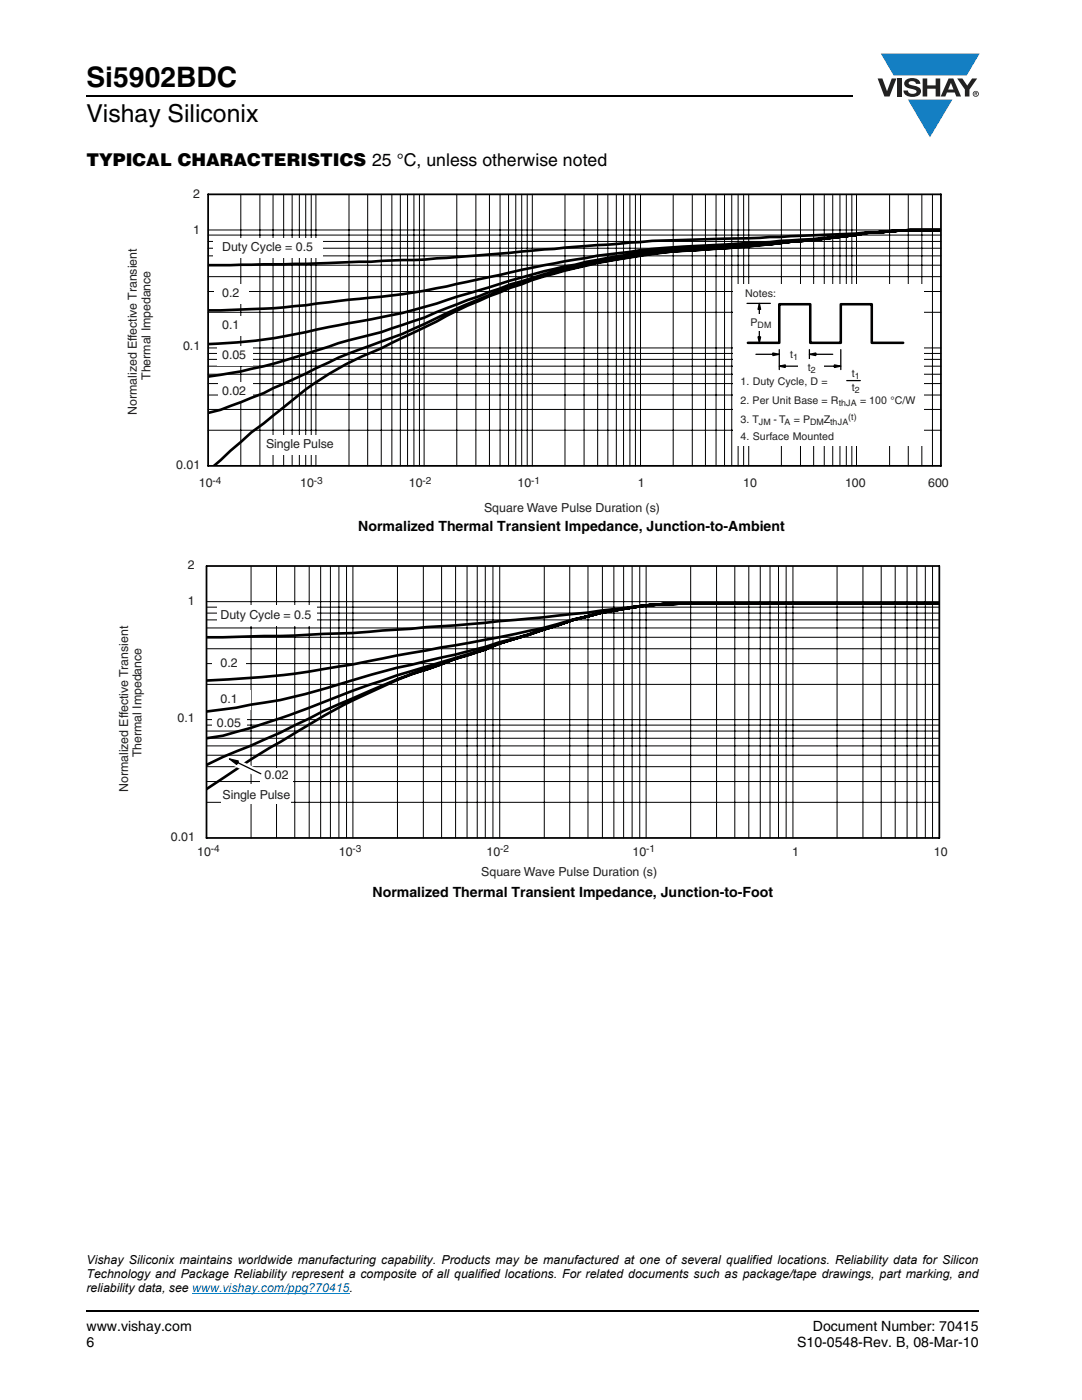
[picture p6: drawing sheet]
<svg xmlns="http://www.w3.org/2000/svg" width="216mm" height="279mm" viewBox="0 0 216 279" stroke-linecap="round" stroke-linejoin="round" font-family="sans-serif">
<path d="M17.1 18.9h.2v.3h-.2zM17.1 261.5h.2v.4h-.2z" fill="#000"/>
<path d="M17.3 19.1h152.9M17.3 261.7h178.1" fill="none" stroke="#000" stroke-width=".36"/>
<path d="M175.1 10.7h20.4v16.7h-20.4z" fill="#fff"/>
<g fill="#147fc3">
<path d="M175.8 10.7h19.7l-2.6 4.4h-3.8h-10.8z"/>
<path d="M181.2 19.9h8.8l-4.4 7.5z"/>
</g>
<g fill="#231f20">
<path d="M175.1 15.7h1l.9 2.5 .9-2.5h1l-1.4 3.6h-1z"/>
<path d="M179 15.7h.9v3.6h-.9z"/>
<path d="M180.8 16a2.1 2.1 0 0 1 2.7 .3l.1 .4h-.8a.79 .79 0 0 0-.7-.5 .79 .79 0 0 0-.8 .4l.2 .3 1 .2a1.08 1.08 0 0 1 1.3 1.1 1.08 1.08 0 0 1-1.1 1.1 1.73 1.73 0 0 1-2.4-1.2h.9a.96 .96 0 0 0 .8 .6 .96 .96 0 0 0 .9-.4 1.31 1.31 0 0 0-1.2-.6 1.03 1.03 0 0 1-1.1-.6 1.03 1.03 0 0 1 .2-1.1z"/>
<path d="M184.1 15.7h.9v1.3h1.7v-1.3h.9v3.6h-.9v-1.6h-1.7v1.6h-.9z"/>
<path d="M191 15.7h1l1 1.4 1-1.4h1l-1.6 2.2v1.4h-.9v-1.4z"/>
<path d="M189.7 16.5l.6 1.4h-1.1zM189.3 15.7l-1.6 3.6h.9l.4-.8h1.5l.3 .8h1l-1.6-3.6z"/>
<path d="M194.2 18.7a.5 .5 0 0 1 1 0 .5 .5 0 0 1-1 0zM194.1 18.7a.6 .6 0 0 0 1.2 0 .6 .6 0 0 0-1.2 0z"/>
<path d="M194.6 18.5h.2v.2h-.2zM194.5 18.4v.7h.1v-.3l.4 .3-.2-.3 .2-.2-.1-.2z"/>
</g>
<path d="M38.4 258.2h31.3" fill="none" stroke="#007ec4" stroke-width=".2"/>
<path d="M25.2 37.3h164.1v65.5h-164.1z" fill="#fff"/>
<g fill="none" stroke="#000" stroke-width=".2">
<path d="M48 38.8v54.2M51.9 38.8v54.2M54.5 38.8v54.2M56.6 38.8v54.2M58.3 38.8v54.2M59.7 38.8v54.2M61 38.8v54.2M62.1 38.8v54.2M63 38.8v54.2M69.6 38.8v54.2M73.4 38.8v54.2M76.1 38.8v54.2"/>
<path d="M78.2 38.8v54.2M79.9 38.8v54.2M81.3 38.8v54.2M82.6 38.8v54.2M83.7 38.8v54.2M84.6 38.8v54.2M91.1 38.8v54.2M95 38.8v54.2M97.7 38.8v54.2M99.8 38.8v54.2M101.5 38.8v54.2M102.9 38.8v54.2"/>
<path d="M104.1 38.8v54.2M105.2 38.8v54.2M106.2 38.8v54.2M112.7 38.8v54.2M116.5 38.8v54.2M119.3 38.8v54.2M121.3 38.8v54.2M123 38.8v54.2M124.4 38.8v54.2M125.7 38.8v54.2M126.8 38.8v54.2M127.8 38.8v54.2"/>
<path d="M134.3 38.8v54.2M138.1 38.8v54.2M140.8 38.8v54.2M142.9 38.8v54.2M144.6 38.8v54.2M146 38.8v54.2M147.3 38.8v54.2M148.4 38.8v54.2M149.4 38.8v54.2M155.9 38.8v54.2M159.7 38.8v54.2M162.4 38.8v54.2"/>
<path d="M164.5 38.8v54.2M166.2 38.8v54.2M167.6 38.8v54.2M168.9 38.8v54.2M170 38.8v54.2M170.9 38.8v54.2M177.5 38.8v54.2M181.2 38.8v54.2M183.9 38.8v54.2M186.1 38.8v54.2M41.5 49.5h146.3M41.5 48.2h146.3"/>
<path d="M41.5 51.1h146.3M41.5 58.2h146.3M41.5 55.2h146.3M41.5 52.9h146.3M41.5 46.9h146.3M41.5 45.9h146.3M41.5 69.4h146.3M41.5 78.8h146.3M41.5 76.5h146.3M41.5 74.7h146.3M41.5 73.1h146.3M41.5 71.7h146.3"/>
<path d="M41.5 70.5h146.3M41.5 62.3h146.3M41.5 85.9h146.3M41.5 81.7h146.3"/>
</g>
<g fill="#fff">
<path d="M42.6 47.6h21.8v3.8h-21.8z"/>
<path d="M42.6 56.7h7v3.8h-7z"/>
<path d="M42.6 63.2h6.4v3.8h-6.4z"/>
<path d="M43.4 69.2h7v3.8h-7z"/>
<path d="M43.5 76.3h6.9v3.8h-6.9z"/>
<path d="M52.5 86.9h15.4v3.8h-15.4z"/>
<path d="M146.3 56.7h38v32.2h-38z"/>
</g>
<g fill="none" stroke="#000" stroke-width=".25">
<path d="M149.1 60.5h4.6M150.8 70.7h3.8M154.2 70.5l1.3 .2-1.3 .3zM155.5 73.1l1.2-.3v.5zM155.5 69.8v4M156.3 73.1h3.8M161.5 70.7l1.3-.2v.5zM161.5 69.8v1.9M162.4 70.7h3.8M163.1 73.1h3.7M166.5 72.8l1.3 .3-1.3 .2zM167.8 69.8v4"/>
<path d="M169 76h2.7"/>
</g>
<path d="M154.2 70.5l1.3 .2-1.3 .3zM155.5 73.1l1.2-.3v.5zM161.5 70.7l1.3-.2v.5zM166.5 72.8l1.3 .3-1.3 .2z" fill="#000"/>
<g fill="#fff">
<path d="M156 69.1h5v3.4h-5z"/>
<path d="M159.4 71.7h5v3.5h-5z"/>
</g>
<path d="M151.3 67.2h.5l-.3 1.2zM151.5 60.5l.3 1.2h-.5z" fill="#000"/>
<path d="M151.3 67.2h.5l-.3 1.2zM151.5 60.5l.3 1.2h-.5zM151.5 61.4v6.2" fill="none" stroke="#000" stroke-width=".25"/>
<path d="M148 62.7h7.6v3.4h-7.6z" fill="#fff"/>
<path d="M149.2 68.4h6.3v-7.7h6.2v7.7h6.1v-7.7h6.2v7.7h6.2" fill="none" stroke="#000" stroke-width=".51"/>
<path d="M187.7 45.9a210.3 210.3 0 0 0-17 .7l-19 .9-6.6 .1a393.5 393.5 0 0 0-28 1.5l-8.5 .7a473.9 473.9 0 0 1-41.1 2.6l-6.5 .3-19.4 .2M187.7 45.9a122.4 122.4 0 0 0-14.5 .5 61.5 61.5 0 0 1-9 1.1l-10.6 .8-7 .4a223.5 223.5 0 0 0-42.5 5.2l-6.5 1.4a183 183 0 0 1-25.9 4.3l-4.2 .5a165 165 0 0 1-25.9 1.8M187.7 45.9a122.4 122.4 0 0 0-14.5 .5 258.5 258.5 0 0 1-26 2.6l-4.5 .3a138 138 0 0 0-27.9 3.5 155.5 155.5 0 0 0-19.2 5.1l-4.5 1.3a114.7 114.7 0 0 1-21.5 5.3l-4 .8a115.5 115.5 0 0 1-16.4 2.9l-7.6 .5M187.7 45.9a122.4 122.4 0 0 0-14.5 .5l-2.5 .5a531.8 531.8 0 0 1-36.6 3.1 146.9 146.9 0 0 0-21.5 3.6l-10.8 3.2-8.5 3.1-8.6 3.5-8.6 2.9a96.3 96.3 0 0 0-12.9 3.6 104.3 104.3 0 0 1-21.6 5.2M187.7 45.9a122.4 122.4 0 0 0-14.5 .5 497.7 497.7 0 0 1-40.3 3.9 128.3 128.3 0 0 0-38.5 9.9l-3.6 1.6a158.6 158.6 0 0 1-21.2 8.7l-2.1 .9-14.9 7.1-8.6 3.3-2.4 .6M187.7 45.9a122.4 122.4 0 0 0-14.5 .5 450.1 450.1 0 0 1-37.7 3.7 146.9 146.9 0 0 0-29.3 5.8l-4.4 1.5-6.2 2.7a64.7 64.7 0 0 0-8.5 4.1l-11 5.3a64 64 0 0 0-15.1 8.2l-8.4 6.8-2.4 1.8-7.4 6.6" fill="none" stroke="#000" stroke-width=".53"/>
<path d="M41.5 38.8h146.3v54.2h-146.3z" fill="none" stroke="#000" stroke-width=".35"/>
<path d="M23.4 111.5h165.7v63.8h-165.7z" fill="#fff"/>
<g fill="none" stroke="#000" stroke-width=".2">
<path d="M50.1 113v54.2M55.2 113v54.2M58.8 113v54.2M61.7 113v54.2M64 113v54.2M65.9 113v54.2M67.6 113v54.2M69.1 113v54.2M70.4 113v54.2M79.3 113v54.2M84.5 113v54.2M88.1 113v54.2"/>
<path d="M90.9 113v54.2M93.2 113v54.2M95.2 113v54.2M96.8 113v54.2M98.4 113v54.2M99.7 113v54.2M108.6 113v54.2M113.7 113v54.2M117.3 113v54.2M120.2 113v54.2M122.5 113v54.2M124.4 113v54.2"/>
<path d="M126.1 113v54.2M127.7 113v54.2M128.9 113v54.2M137.8 113v54.2M143 113v54.2M146.6 113v54.2M149.4 113v54.2M151.7 113v54.2M153.6 113v54.2M155.3 113v54.2M156.9 113v54.2M158.2 113v54.2"/>
<path d="M167 113v54.2M172.2 113v54.2M175.8 113v54.2M178.6 113v54.2M181 113v54.2M182.9 113v54.2M184.6 113v54.2M186.1 113v54.2M41.2 123.7h146.2M41.2 122.4h146.2M41.2 125.3h146.2M41.2 136.6h146.2"/>
<path d="M41.2 132.4h146.2M41.2 129.5h146.2M41.2 127.2h146.2M41.2 121.2h146.2M41.2 120.1h146.2M41.2 143.6h146.2M41.2 156h146.2M41.2 153h146.2M41.2 150.7h146.2M41.2 148.9h146.2M41.2 147.3h146.2M41.2 145.9h146.2"/>
<path d="M41.2 144.7h146.2M41.2 160.1h146.2"/>
</g>
<g fill="#fff">
<path d="M42.3 130.7h6.7v3.8h-6.7z"/>
<path d="M42.3 137.8h7.7v3.8h-7.7z"/>
<path d="M42.3 142.5h6.9v3.1h-6.9z"/>
<path d="M51.8 153.2h6.6v3.2h-6.6z"/>
<path d="M44.2 156.7h13.9v3.8h-13.9z"/>
<path d="M43.3 120.7h19.9v4.2h-19.9z"/>
</g>
<path d="M187.3 120.4h-49.7a137.6 137.6 0 0 0-20.4 1.9l-20.5 2-17.6 1.4a491.4 491.4 0 0 1-32 1.4l-5.9 .1M187.3 120.4h-49.7a74.7 74.7 0 0 0-20.4 2.6l-2.8 .6a171.7 171.7 0 0 1-17.7 4.1l-14.7 2.6a344.8 344.8 0 0 1-27.3 4.6l-13.5 .9M187.3 120.4h-49.7a81.7 81.7 0 0 0-26.4 4.4l-14.5 4.3-5.9 1.6a322 322 0 0 0-29.4 7.7l-1.3 .3a64.7 64.7 0 0 1-10.2 1.9l-2.8 .6-5.9 .8M187.3 120.4h-49.7a81.7 81.7 0 0 0-26.4 4.4l-11.6 3.7-2.9 1.1-4.9 1.4a303.2 303.2 0 0 0-32.3 11.1l-9.6 3.2-5.4 1.5-3.3 .5M187.3 120.4h-49.7a81.7 81.7 0 0 0-26.4 4.4l-11.6 3.7-2.9 1.1a117.5 117.5 0 0 0-11.6 4 110.4 110.4 0 0 0-14.7 5.8l-5.9 2.5-8.6 4.3-11.4 4.9-3.3 1.6M187.3 120.4h-49.7a81.7 81.7 0 0 0-26.4 4.4l-11.6 3.7-2.9 1.1a117.5 117.5 0 0 0-11.6 4 114.3 114.3 0 0 0-17 7.4l-4.5 2.5a333.6 333.6 0 0 0-19.1 11.8l-3.3 2.2" fill="none" stroke="#000" stroke-width=".53"/>
<path d="M45.9 150.9l6.7 3.1-.6 1.4-6.7-3.2z" fill="#fff"/>
<path d="M45.8 151.5l1.8 .4-.4 .7z" fill="#000"/>
<path d="M45.8 151.5l1.8 .4-.4 .7zM47.3 152.1l4.7 2.3" fill="none" stroke="#000" stroke-width=".25"/>
<path d="M41.2 113v54.2h146.2v-54.2M41.2 113h146.2" fill="none" stroke="#000" stroke-width=".35"/>
<text font-size="5.6" x="17.3" y="17.4">Si5902BDC</text>
<text font-size="4.9" x="17.3" y="24.4">Vishay Siliconix</text>
<text font-size="3.5" x="17.3" y="33">TYPICAL CHARACTERISTICS 25 °C, unless otherwise noted</text>
<g font-size="2.8">
<text x="71.5" y="106.1">Normalized Thermal Transient Impedance, Junction-to-Ambient</text>
<text x="74.3" y="179.1">Normalized Thermal Transient Impedance, Junction-to-Foot</text>
<text x="17.3" y="265.6">www.vishay.com</text>
<text x="17.3" y="268.8">6</text>
<text x="159" y="268.8">S10-0548-Rev. B, 08-Mar-10</text>
<text x="162.2" y="265.6">Document Number: 70415</text>
</g>
<g font-size="2.5" fill="#231f20">
<text x="38.6" y="39.5">2</text>
<text x="38.6" y="46.7">1</text>
<text x="44.3" y="50.1">Duty Cycle = 0.5</text>
<text x="44.3" y="59.3">0.2</text>
<text x="44.3" y="65.7">0.1</text>
<text x="36.5" y="69.9">0.1</text>
<text x="44.3" y="71.7">0.05</text>
<text x="30" y="75.8" transform="rotate(-90 30 75.8)">Thermal Impedance</text>
<text x="27.3" y="82.8" transform="rotate(-90 27.3 82.8)">Normalized Effective Transient</text>
<text x="44.3" y="78.8">0.02</text>
<text x="53.1" y="89.4">Single P</text>
<text x="62.1" y="89.4">u</text>
<text x="63.5" y="89.4">lse</text>
<text x="35.2" y="93.7">0.01</text>
<text x="39.7" y="97.2">10</text>
<text x="59.9" y="97.2">10</text>
<text x="81.6" y="97.2">10</text>
<text x="103.3" y="97.2">10</text>
<text x="127.3" y="97.2">1</text>
<text x="148.3" y="97.2">10</text>
<text x="168.6" y="97.2">100</text>
<text x="185.2" y="97.2">600</text>
<text x="96.6" y="102.2">Square Wave Pulse Duration (s)</text>
<text x="37.5" y="113.6">2</text>
<text x="37.5" y="120.8">1</text>
<text x="44" y="123.6">Duty Cycle = 0.5</text>
<text x="44" y="133.2">0.2</text>
<text x="44" y="140.3">0.1</text>
<text x="35.4" y="144.1">0.1</text>
<text x="43.3" y="145.1">0.05</text>
<text x="28.3" y="151.1" transform="rotate(-90 28.3 151.1)">Thermal Impedance</text>
<text x="52.8" y="155.5">0.02</text>
<text x="25.5" y="158.1" transform="rotate(-90 25.5 158.1)">Normalized Effective Transient</text>
<text x="44.4" y="159.5">Single Pulse</text>
<text x="34.1" y="167.8">0.01</text>
<text x="39.3" y="170.8">10</text>
<text x="67.6" y="170.8">10</text>
<text x="97.1" y="170.8">10</text>
<text x="126.2" y="170.8">10</text>
<text x="158.1" y="170.8">1</text>
<text x="186.3" y="170.8">10</text>
<text x="96" y="174.8">Square Wave Pulse Duration (s)</text>
</g>
<g font-size="2.5">
<text x="17.3" y="252.3">Vishay Siliconix maintains worldwide manufacturing capability. Products may be manufactured at one of several qualified locations. Reliability data for Silicon</text>
<text x="17.3" y="255.1">Technology and Package Reliability represent a composite of all qualified locations. For related documents such as package/tape drawings, part marking, and</text>
<text x="17.3" y="257.9">reliability data, see www.vishay.com/ppg?70415.</text>
</g>
<g font-size="2.1" fill="#231f20">
<text x="148.7" y="59.3">Notes:</text>
<text x="149.7" y="65">P</text>
<text x="157.7" y="71.4">t</text>
<text x="147.8" y="76.9">1. Duty Cycle, D =</text>
<text x="161.2" y="74">t</text>
<text x="170" y="75.2">t</text>
<text x="147.8" y="80.7">2. Per Unit Base = R</text>
<text x="170" y="78.1">t</text>
<text x="171.6" y="80.7">= 100</text>
<text x="177.7" y="80.7">°C/W</text>
<text x="147.8" y="84.4">3. T</text>
<text x="147.8" y="87.8">4. Surface Mounted</text>
<text x="154.4" y="84.4">- T</text>
<text x="158.4" y="84.4">= P</text>
<text x="164.4" y="84.4">Z</text>
</g>
<g font-size="2" fill="#231f20">
<text x="42.4" y="96.5">-4</text>
<text x="62.6" y="96.5">-3</text>
<text x="84.3" y="96.5">-2</text>
<text x="106" y="96.5">-1</text>
<text x="42.1" y="170.1">-4</text>
<text x="70.3" y="170.1">-3</text>
<text x="99.8" y="170.1">-2</text>
<text x="128.9" y="170.1">-1</text>
</g>
<g font-size="1.8" fill="#231f20">
<text x="151.2" y="65.5">DM</text>
<text x="158.3" y="71.8">1</text>
<text x="161.8" y="74.4">2</text>
<text x="170.6" y="75.6">1</text>
<text x="167.3" y="81.1">thJA</text>
<text x="169.3" y="83.8">(t)</text>
<text x="170.6" y="78.5">2</text>
<text x="151.4" y="84.8">JM</text>
<text x="156.6" y="84.8">A</text>
<text x="161.6" y="84.8">DM</text>
<text x="165.6" y="84.8">thJA</text>
</g>
</svg>
